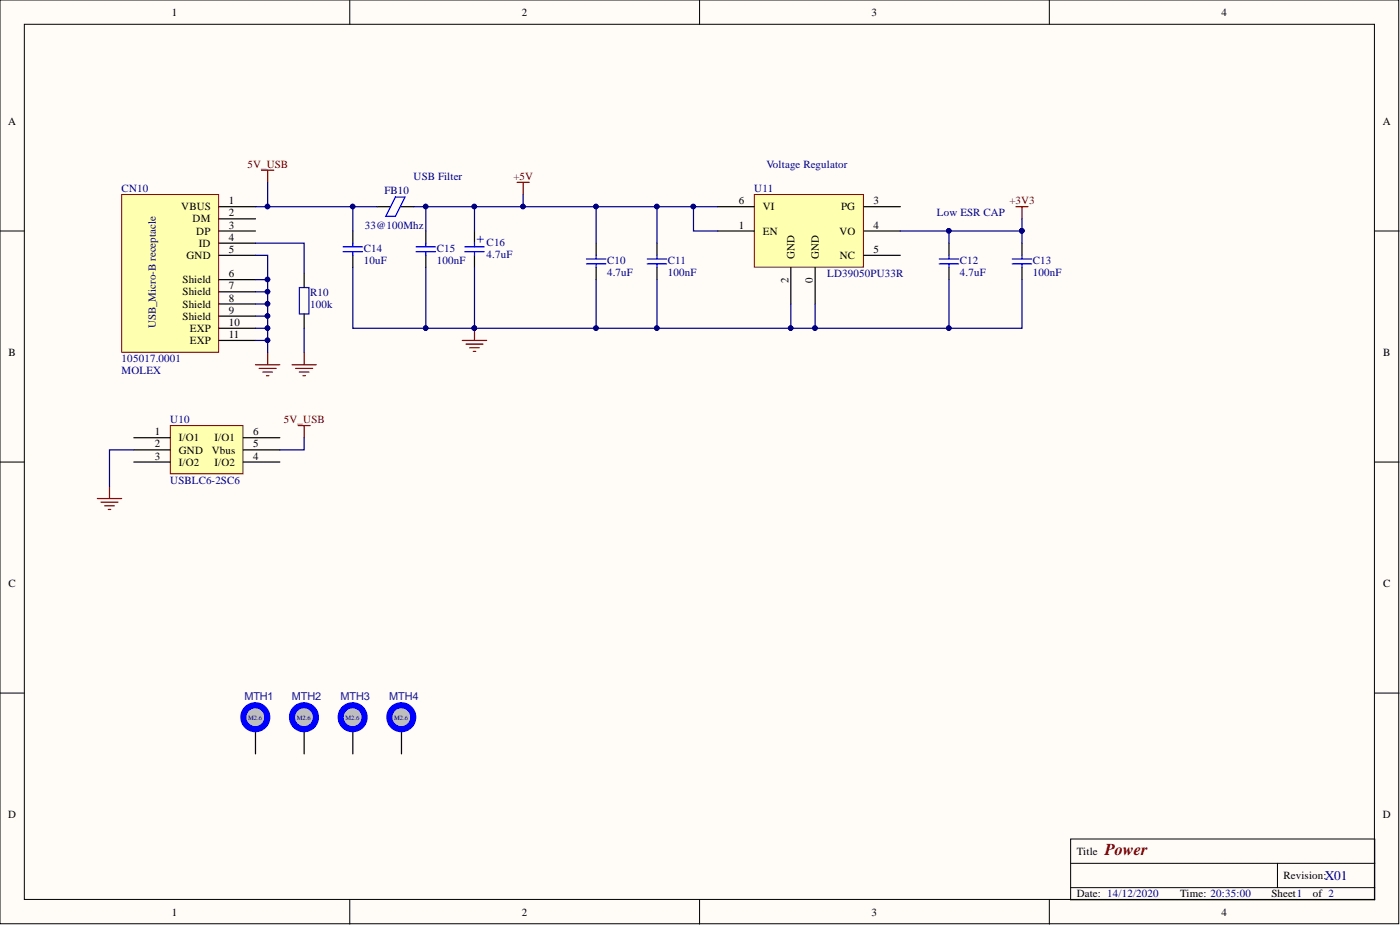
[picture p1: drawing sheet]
<svg xmlns="http://www.w3.org/2000/svg" width="292mm" height="193mm" viewBox="0 0 292 193" stroke-linecap="round" stroke-linejoin="round" font-family="sans-serif">
<g fill="#fffcf8" stroke="#000" stroke-width=".21">
<path d="M0 0h291.8v192.7h-291.8z"/>
<path d="M5.1 5.1h281.7v182.5h-281.7z"/>
</g>
<g fill="none" stroke="#000" stroke-width=".21">
<path d="M73 0v5.1M146 0v5.1M218.9 0v5.1M0 48.2h5.1M286.8 48.2h5.1M0 96.4h5.1M286.8 96.4h5.1M0 144.6h5.1M286.8 144.6h5.1M223.4 175h63.4v12.7h-63.4zM73 187.7v5.1M146 187.7v5.1"/>
<path d="M218.9 187.7v5.1M223.4 180.1h63.4M223.4 185.2h63.4M266.5 180.1v5.1"/>
</g>
<path d="M25.4 40.6h20.2v32.9h-20.2z" fill="#ffffb0" stroke="#800000" stroke-width=".21"/>
<g fill="none" stroke="#000" stroke-width=".25">
<path d="M45.7 43.1h7.6M45.7 45.7h7.6M45.7 48.2h7.6M45.7 50.7h7.6M45.7 53.3h7.6M45.7 58.3h7.6M124.4 50.7v2.6M124.4 55.8v2.5M137.1 50.7v2.6M137.1 55.8v2.5M198 50.7v2.6M198 55.8v2.5"/>
<path d="M213.2 50.7v2.6M213.2 55.8v2.5M45.7 60.9h7.6M45.7 63.4h7.6M45.7 65.9h7.6M45.7 68.5h7.6M45.7 71h7.6M53.3 152.2v5.1"/>
</g>
<g fill="none" stroke="#800000" stroke-width=".25">
<path d="M54.6 35.5h2.5M55.8 35.5v2.5M107.9 38h2.5M109.2 38v2.6M212 43.1h2.5M213.2 43.1v2.6M53.3 76.1h5.1M54.1 76.9h3.5M54.8 77.6h2.1M55.6 78.4h.5M55.8 73.6v2.5M60.9 76.1h5.1"/>
<path d="M61.7 76.9h3.5M62.4 77.6h2.1M63.2 78.4h.5M63.5 73.6v2.5M96.5 71h5M97.2 71.8h3.6M98 72.5h2M98.7 73.3h.6M99 68.5v2.5M62.2 88.8h2.5M63.5 88.8v2.5M20.3 104h5.1"/>
<path d="M21.1 104.8h3.5M21.8 105.5h2.1M22.6 106.3h.5M22.8 101.5v2.5"/>
</g>
<g fill="none" stroke="#00f" stroke-width=".25">
<path d="M122.4 54h4M122.4 55h4M124.4 53.3v.7M124.4 55v.8M135 54h4.1M135 55h4.1M137.1 53.3v.7M137.1 55v.8M196 54h4M196 55h4M198 53.3v.7M198 55v.8"/>
<path d="M211.2 54h4.1M211.2 55h4.1M213.2 53.3v.7M213.2 55v.8"/>
</g>
<circle cx="99" cy="68.4" r=".47" fill="#000080" stroke="#000080" stroke-width=".21"/>
<circle cx="53.3" cy="149.6" r="2.5" fill="#c0c0c0" stroke="#00f" stroke-width="1.3"/>
<path d="M63.5 152.2v5.1" fill="none" stroke="#000" stroke-width=".25"/>
<circle cx="63.4" cy="149.6" r="2.5" fill="#c0c0c0" stroke="#00f" stroke-width="1.3"/>
<path d="M73.6 152.2v5.1" fill="none" stroke="#000" stroke-width=".25"/>
<circle cx="73.6" cy="149.6" r="2.5" fill="#c0c0c0" stroke="#00f" stroke-width="1.3"/>
<path d="M83.8 152.2v5.1" fill="none" stroke="#000" stroke-width=".25"/>
<circle cx="83.7" cy="149.6" r="2.5" fill="#c0c0c0" stroke="#00f" stroke-width="1.3"/>
<path d="M73.6 48.2v2.5M73.6 53.3v2.5M78.7 43.1h2.7M83.6 43.1h2.7M88.8 48.2v2.5M88.8 53.3v2.5" fill="none" stroke="#000" stroke-width=".25"/>
<path d="M71.6 51.5h4M71.6 52.5h4M73.6 50.7v.8M73.6 52.5v.8M82.5 41.1h2l-2 4h-2zM86.8 51.5h4.1M86.8 52.5h4.1M88.8 50.7v.8M88.8 52.5v.8" fill="none" stroke="#00f" stroke-width=".25"/>
<path d="M35.5 88.8h15.2v10.1h-15.2z" fill="#ffffb0" stroke="#800000" stroke-width=".21"/>
<path d="M99 48.2v2.5M99 53.3v2.5M27.9 91.3h7.6M27.9 93.9h7.6M27.9 96.4h7.6M50.8 91.3h7.6M50.8 93.9h7.6M50.8 96.4h7.6" fill="none" stroke="#000" stroke-width=".25"/>
<path d="M97 51.5h4M97 52.5h4M99 50.7v.8M99 52.5v.8" fill="none" stroke="#00f" stroke-width=".25"/>
<path d="M157.4 40.6h22.8v15.1h-22.8z" fill="#ffffb0" stroke="#800000" stroke-width=".21"/>
<path d="M63.5 57v3M149.8 48.2h7.6M149.8 43.1h7.6M165 55.8v7.6M170.1 55.8v7.6M180.2 48.2h7.6M180.2 53.3h7.6M180.2 43.1h7.6M63.5 65.5v3" fill="none" stroke="#000" stroke-width=".25"/>
<path d="M62.5 60h2v5.5h-2z" fill="none" stroke="#0000bf" stroke-width=".25"/>
<g fill="none" stroke="#000080" stroke-width=".25">
<path d="M55.8 38v5.1h-2.5M53.3 53.3h2.5v17.7h-2.5M53.3 50.7h10.2v6.3M53.3 58.3h2.5M55.8 43.1h22.9M73.6 55.8v12.7h139.6v-10.2M73.6 43.1v5.1M86.3 43.1h12.7v5.1M88.8 43.1v5.1M88.8 55.8v12.7M99 43.1h50.8M99 55.8v12.7"/>
<path d="M109.2 40.6v2.5M124.4 43.1v7.6M124.4 58.3v10.2M137.1 43.1v7.6M137.1 58.3v10.2M144.7 43.1v5.1h5.1M187.8 48.2h25.4M198 48.2v2.5M198 58.3v10.2M213.2 45.7v5M53.3 68.5h2.5M53.3 65.9h2.5"/>
<path d="M53.3 63.4h2.5M53.3 60.9h2.5M55.8 71v2.6M63.5 68.5v5.1M165 63.4v5.1M170.1 63.4v5.1M27.9 93.9h-5.1v7.6M63.5 91.3v2.6h-5.1"/>
</g>
<g fill="#000080" stroke="#000080" stroke-width=".21">
<circle cx="55.8" cy="43.1" r=".47"/>
<circle cx="55.8" cy="68.4" r=".47"/>
<circle cx="55.8" cy="65.9" r=".47"/>
<circle cx="55.8" cy="63.4" r=".47"/>
<circle cx="55.8" cy="60.8" r=".47"/>
<circle cx="55.8" cy="58.3" r=".47"/>
<circle cx="55.8" cy="71" r=".47"/>
<circle cx="73.6" cy="43.1" r=".47"/>
<circle cx="88.8" cy="68.4" r=".47"/>
<circle cx="88.8" cy="43.1" r=".47"/>
<circle cx="99" cy="68.4" r=".47"/>
<circle cx="124.3" cy="68.4" r=".47"/>
<circle cx="137" cy="68.4" r=".47"/>
<circle cx="99" cy="43.1" r=".47"/>
<circle cx="165" cy="68.4" r=".47"/>
<circle cx="170" cy="68.4" r=".47"/>
<circle cx="213.2" cy="48.2" r=".47"/>
<circle cx="198" cy="68.4" r=".47"/>
<circle cx="198" cy="48.2" r=".47"/>
<circle cx="109.1" cy="43.1" r=".47"/>
<circle cx="124.3" cy="43.1" r=".47"/>
<circle cx="137" cy="43.1" r=".47"/>
<circle cx="144.7" cy="43.1" r=".47"/>
</g>
<text font-size="3.5" fill="#800000" x="230.5" y="178.3">Power</text>
<text font-size="2.8" fill="#00f" x="100.9" y="50.7" transform="rotate(-90 100.9 50.7)">+</text>
<text font-size="2.8" fill="#000080" x="276.4" y="183.6">X01</text>
<g font-size="2.3">
<text x="35.9" y="3.3">1</text>
<text x="108.9" y="3.3">2</text>
<text x="181.8" y="3.3">3</text>
<text x="254.9" y="3.3">4</text>
<text x="1.7" y="26.1">A</text>
<text x="288.5" y="26.1">A</text>
<text x="37.8" y="43.9">VBUS</text>
<text x="40.2" y="46.4">DM</text>
<text x="47.7" y="42.6">1</text>
<text x="47.7" y="45.1">2</text>
<text x="47.7" y="47.7">3</text>
<text x="154.2" y="47.7">1</text>
<text x="154.2" y="42.6">6</text>
<text x="159.2" y="43.9">VI</text>
<text x="175.5" y="43.9">PG</text>
<text x="182.3" y="47.7">4</text>
<text x="182.3" y="42.6">3</text>
<text x="41" y="49">DP</text>
<text x="41.5" y="51.5">ID</text>
<text x="47.7" y="50.2">4</text>
<text x="47.7" y="52.8">5</text>
<text x="159.2" y="49">EN</text>
<text x="175.2" y="49">VO</text>
<text x="182.3" y="52.8">5</text>
<text x="38.1" y="59.1">Shield</text>
<text x="38.9" y="54">GND</text>
<text x="47.7" y="57.8">6</text>
<text x="164.5" y="59" transform="rotate(-90 164.5 59)">2</text>
<text x="165.8" y="54" transform="rotate(-90 165.8 54)">GND</text>
<text x="169.6" y="59" transform="rotate(-90 169.6 59)">0</text>
<text x="170.8" y="54" transform="rotate(-90 170.8 54)">GND</text>
<text x="175.2" y="54">NC</text>
<text x="38.1" y="61.6">Shield</text>
<text x="38.1" y="64.2">Shield</text>
<text x="47.7" y="60.4">7</text>
<text x="47.7" y="62.9">8</text>
<text x="47.7" y="65.4">9</text>
<text x="38.1" y="66.7">Shield</text>
<text x="39.6" y="69.2">EXP</text>
<text x="39.6" y="71.8">EXP</text>
<text x="47.7" y="68">10</text>
<text x="47.7" y="70.5">11</text>
<text x="1.8" y="74.3">B</text>
<text x="288.6" y="74.3">B</text>
<text x="32.3" y="90.8">1</text>
<text x="32.3" y="93.3">2</text>
<text x="32.3" y="95.9">3</text>
<text x="37.3" y="92.1">I/O1</text>
<text x="37.3" y="94.6">GND</text>
<text x="44.2" y="94.6">Vbus</text>
<text x="44.8" y="92.1">I/O1</text>
<text x="52.8" y="95.9">4</text>
<text x="52.8" y="93.3">5</text>
<text x="52.8" y="90.8">6</text>
<text x="37.3" y="97.2">I/O2</text>
<text x="44.8" y="97.2">I/O2</text>
<text x="1.8" y="122.5">C</text>
<text x="288.6" y="122.5">C</text>
<text x="1.7" y="170.7">D</text>
<text x="288.5" y="170.7">D</text>
<text x="224.6" y="178.3">Title</text>
<text x="267.8" y="183.4">Revision:</text>
<text x="35.9" y="191">1</text>
<text x="108.9" y="191">2</text>
<text x="181.8" y="191">3</text>
<text x="224.6" y="187.2">Date: 14/12/2020</text>
<text x="246.2" y="187.2">Time: 20:35:00</text>
<text x="254.9" y="191">4</text>
<text x="265.3" y="187.2">Sheet1</text>
<text x="273.9" y="187.2">of 2</text>
</g>
<g font-size="2.3" fill="#800000">
<text x="51.6" y="35">5V_USB</text>
<text x="107.1" y="37.5">+5V</text>
<text x="210.6" y="42.6">+3V3</text>
<text x="59.2" y="88.3">5V_USB</text>
</g>
<g font-size="2.3" fill="#000080">
<text x="159.9" y="35">Voltage Regulator</text>
<text x="25.4" y="40.1">CN10</text>
<text x="80.2" y="40.4">FB10</text>
<text x="86.3" y="37.5">USB Filter</text>
<text x="157.4" y="40.1">U11</text>
<text x="76.2" y="47.7">33@100Mhz</text>
<text x="195.5" y="45.1">Low ESR CAP</text>
<text x="75.9" y="52.5">C14</text>
<text x="91.1" y="52.5">C15</text>
<text x="101.5" y="53.8">4.7uF</text>
<text x="101.5" y="51.2">C16</text>
<text x="75.9" y="55">10uF</text>
<text x="91.1" y="55">100nF</text>
<text x="126.7" y="57.6">4.7uF</text>
<text x="126.7" y="55">C10</text>
<text x="139.4" y="57.6">100nF</text>
<text x="139.4" y="55">C11</text>
<text x="172.6" y="57.8">LD39050PU33R</text>
<text x="200.3" y="57.6">4.7uF</text>
<text x="200.3" y="55">C12</text>
<text x="215.5" y="57.6">100nF</text>
<text x="215.5" y="55">C13</text>
<text x="64.7" y="64.3">100k</text>
<text x="64.7" y="61.8">R10</text>
<text x="32.5" y="68.5" transform="rotate(-90 32.5 68.5)">USB_Micro-B receptacle</text>
<text x="25.4" y="75.6">105017.0001</text>
<text x="25.4" y="78.1">MOLEX</text>
<text x="35.5" y="88.3">U10</text>
<text x="35.5" y="101">USBLC6-2SC6</text>
</g>
<g font-size="2.3" fill="#33008e">
<text x="51" y="146.1">MTH1</text>
<text x="60.9" y="146.1">MTH2</text>
<text x="71.1" y="146.1">MTH3</text>
<text x="81.2" y="146.1">MTH4</text>
</g>
<g font-size="1.4" fill="#000080">
<text x="51.8" y="150.2">M2.6</text>
<text x="61.9" y="150.2">M2.6</text>
<text x="72.1" y="150.2">M2.6</text>
<text x="82.2" y="150.2">M2.6</text>
</g>
</svg>
